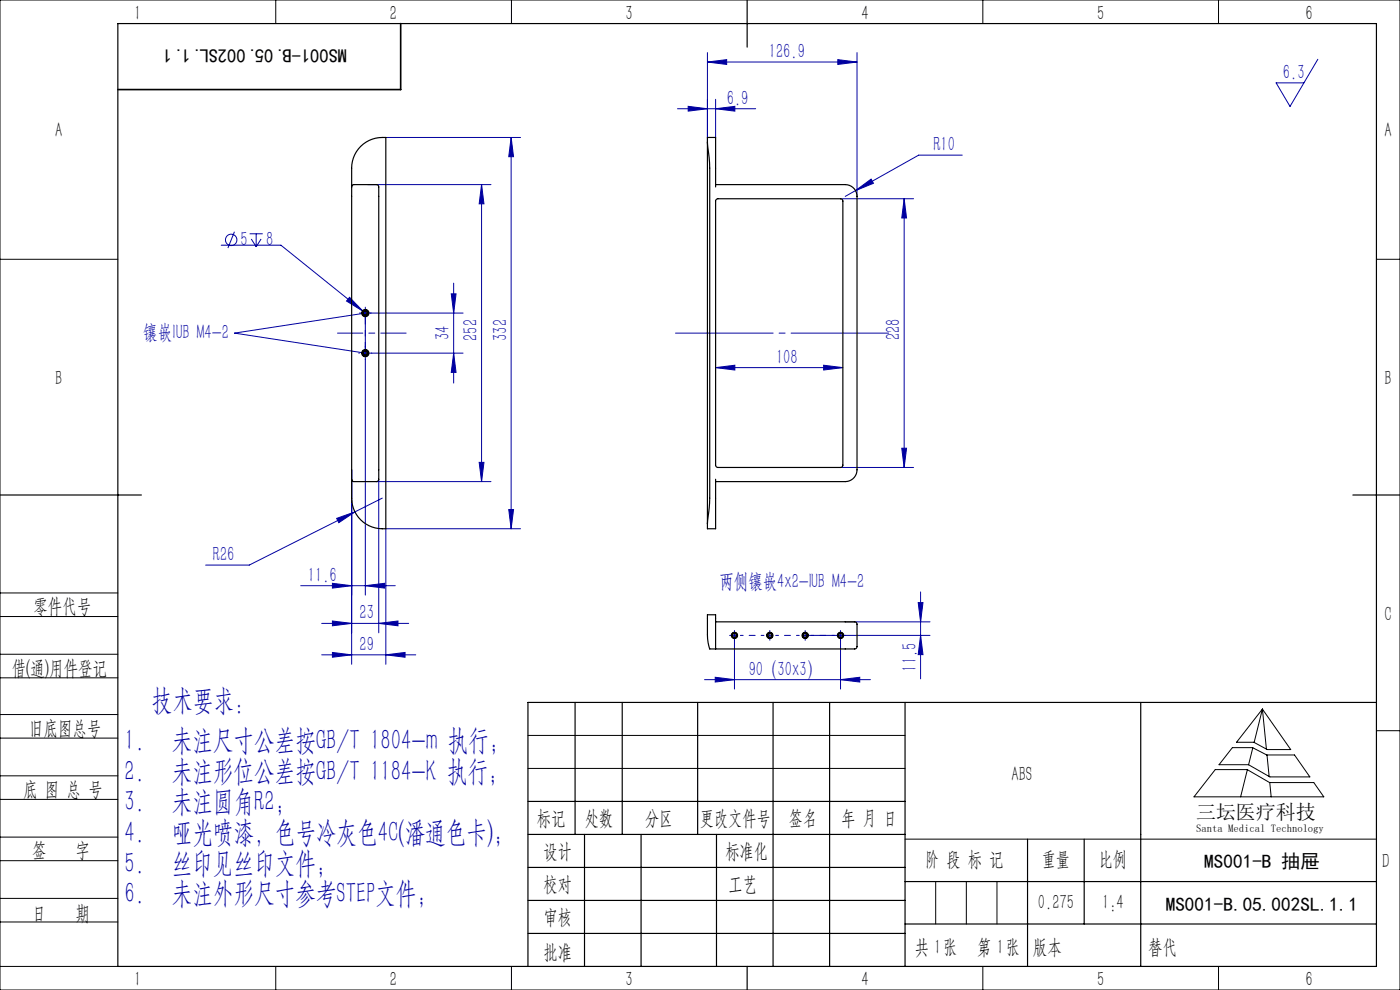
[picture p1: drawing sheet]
<svg xmlns="http://www.w3.org/2000/svg" width="297mm" height="210mm" viewBox="0 0 297 210" stroke-linecap="round" stroke-linejoin="round" font-family="sans-serif">
<g fill="none" stroke="#0000a0" stroke-width=".21">
<path d="M150.1 13.2l4.1-.5v1zM150.1 11.2v19M150.1 13.2h31.7M177.7 12.7l4.1 .5-4.1 .5zM181.8 11.2v30.5M279.6 12.6l-5.9 10-3-5h5.9M78 39.2h26.2M81.8 29.2h28.6M102.2 39.2v63M102.2 39.2l.5 4h-1zM108.4 29.2v83M108.4 29.2l.5 4h-1z"/>
<path d="M143.7 23.1h16.6M146 22.6l4.1 .5-4.1 .5zM151.8 23.1l4.1-.5v1zM151.8 21.1v8.1M204.1 32.9h-9.2l-13.4 7.5M46.9 52h12.7l17.4 14M49.7 49.2l-1.4 3.4M53 49.6h2.7M53.3 50.7l1 1.7M54.3 49.6v2.8M55.4 50.7l-1.1 1.7M178.3 42.2h15.5"/>
<path d="M181.5 40.4l3.3-2.4 .5 .9zM181.5 40.4l-2.2 1.3M191.8 42.2v57M191.8 42.2l.5 4h-1zM74.2 63.1l2.8 2.9-3.5-2.1zM76.9 66.4h21.3M76.9 74.9h21.3M77 66l1 .8M77.5 65.8v1.2M77.5 66.4l-27.7 4.3 27.7 4.2M77.5 67.7v58.5M95.7 62.3h1l-.5 4.1z"/>
<path d="M96.2 60.1v21.2M96.2 74.9l.5 4.1h-1zM151.8 78l4.1-.5v1zM151.8 78h27M174.7 77.5l4.1 .5-4.1 .5zM74.6 99.7v41.2M101.7 98.1h1l-.5 4.1zM178.3 99.2h15.5M191.3 95.1h1l-.5 4.1zM71.4 110l3.9-1.4-3.4 2.3zM79.8 102.2h24.4M80.3 101.7v32.5"/>
<path d="M81.1 105.7l-28.2 14.2h-9.3M107.9 108.1h1l-.5 4.1zM110.4 112.2h-28.6v28.7M63.8 124.2h20M68.2 132.2h18.5M68.2 138.9h20M70.5 131.7l4.1 .5-4.1 .5zM70.5 138.4l4.1 .5-4.1 .5zM70.5 123.7l4.1 .5-4.1 .5zM77.5 124.2l4.1-.5v1zM80.3 132.2l4.1-.5v1zM81.8 138.9l4.1-.5v1z"/>
<path d="M155.2 134.8h1.2M155.8 134.2v12M170.8 134.8h26.5M178.3 134.8v11.4M179.3 131.9h18M194.8 127.8h1l-.5 4.1zM195.3 125.6v18.4M195.3 134.8l.5 4.1h-1zM149.5 144.2h35.2M151.7 143.7l4.1 .5-4.1 .5zM178.3 144.2l4.1-.5v1z"/>
<circle cx="49" cy="50.9" r="1.21"/>
</g>
<g fill="none" stroke="#0000a0" stroke-width=".21" stroke-dasharray="30.5 1.3 1.3 1.3">
<path d="M76.2 74.9h-.1M76.9 66.4h-.7M77.5 65.8v-.6M77.5 67v.7M77.5 73.7v-.2M77.5 76.2v.1M78.1 66.4h.6M78.7 74.9h.2M155.2 134.8h-.4M155.8 134.2v-.4M155.8 135.4v.4M163.3 134.8v-.6"/>
<path d="M163.3 134.8h-.6M163.3 134.8v.6M163.3 134.8h.6M163.3 134.2v-.4M163.3 135.4v.4M170.8 134.8v-.6M170.8 134.8h-.6M170.8 134.8v.6M170.8 134.8h.6M170.8 134.2v-.4M170.8 135.4v.4M178.3 134.8v-.6"/>
<path d="M178.3 134.8h-.6M178.3 134.8v.6M178.3 134.8h.6M178.3 134.2v-.4M178.3 135.4v.4M178.9 134.8h.4"/>
</g>
<path d="M157.1 134.8h5M164.6 134.8h5M172.1 134.8h5" fill="none" stroke="#0000a0" stroke-width=".21" stroke-dasharray="30.5 1.3 1.3 1.3" stroke-dashoffset="29.9"/>
<g fill="none" stroke="#000" stroke-width=".21">
<path d="M0 0h297v210h-297zM58.5 0v5M108.5 0v5M208.5 0v5M258.5 0v5M0 55h25M292 55h5M0 138.8h25M0 125.8h25M0 130.8h25M0 143.8h25M0 156.6h25"/>
<path d="M0 151.6h25M112 156h80M261.4 158.6h4.3l3 1.5h5.9l3.3 4.7h-8.5l-4.5-2.6h-6.3zM265.8 158.6l-.9 3.6M267.8 150.4l6 8.6h-5l-2.8-1.5h-3.7zM267.8 150.4l-1.7 7.1M267.8 150.4l.9 8.5M292 155h5M0 169.6h25M0 164.6h25M0 177.6h25M112 163h80"/>
<path d="M192 178h100M257.8 163.2h6.8l4.7 2.8h9.4l2.1 3h-27.5zM264.6 163.3l-1.4 5.7M268.8 160.1l.4 4.6M269.4 166l.3 3M0 182.6h25M0 190.6h25M0 195.6h25M198.5 187v9M205 187v9M211.5 187v9M0 205h25"/>
<path d="M58.5 205v5M108.5 205v5M208.5 205v5M258.5 205v5"/>
</g>
<g fill="none" stroke="#000" stroke-width=".25">
<path d="M25 5h267v200h-267zM158.5 0v10M0 105h30M287 105h10M122 149v28M132 149v28M148 149v28M164 149v56M176 149v56M192 149v56M242 149v56M292 149h-180v56"/>
<path d="M112 170h80M112 177h80M124 177v28M136 177v28M152 177v28M218 178v27M230 178v18M112 184h80M112 191h80M112 198h80M192 187h100M192 196h100"/>
<path d="M158.5 205v5"/>
</g>
<path d="M85 5v14h-60" fill="none" stroke="#000" stroke-width=".35"/>
<path d="M77.5 66.4v8.5" fill="none" stroke="#0000a0" stroke-width=".21" stroke-dasharray="30.5 1.3 1.3 1.3" stroke-dashoffset="28.1"/>
<path d="M71.6 70.7h14.6" fill="none" stroke="#0000a0" stroke-width=".21" stroke-dasharray="30.5 1.3 1.3 1.3" stroke-dashoffset="25.1"/>
<path d="M143.3 70.7h45.2" fill="none" stroke="#0000a0" stroke-width=".21" stroke-dasharray="30.5 1.3 1.3 1.3" stroke-dashoffset="9.8"/>
<g fill="#0000a0">
<path d="M151.8 23.1l4.1-.5v1zM146 22.6l4.1 .5-4.1 .5z"/>
<path d="M74.2 63.1l-.7 .8 3.5 2.1zM70.5 131.7l4.1 .5-4.1 .5zM80.3 132.2l4.1-.5v1zM70.5 138.4l4.1 .5-4.1 .5zM81.8 138.9l4.1-.5v1zM71.4 110l.5 .9 3.4-2.3zM70.5 123.7l4.1 .5-4.1 .5zM77.5 124.2l4.1-.5v1zM150.1 13.2l4.1-.5v1zM177.7 12.7l4.1 .5-4.1 .5zM181.5 40.4l3.8-1.5-.5-.9zM151.8 78l4.1-.5v1zM174.7 77.5l4.1 .5-4.1 .5zM151.7 143.7l4.1 .5-4.1 .5zM178.3 144.2l4.1-.5v1z"/>
<path d="M108.4 29.2l.5 4h-1zM107.9 108.1h1l-.5 4.1zM102.2 39.2l.5 4h-1zM101.7 98.1h1l-.5 4.1zM95.7 62.3h1l-.5 4.1zM96.2 74.9l.5 4.1h-1zM191.8 42.2l.5 4h-1zM191.3 95.1h1l-.5 4.1zM194.8 127.8h1l-.5 4.1zM195.3 134.8l.5 4.1h-1z"/>
</g>
<g fill="none" stroke="#000" stroke-width=".25">
<path d="M74.6 39.7l.1-.4 .4-.1h4.7l.4 .1 .1 .4v62l-.1 .3-.4 .2h-4.7l-.4-.2-.1-.3M74.6 39.7v62M74.6 39.7v-4a6.6 6.6 0 0 1 7.2-6.5v83a6.6 6.6 0 0 1-7.2-6.5v-4M150.1 30.2l.5 5.5v70l-.5 5.4M150.1 30.2v-1h1.7v10.5M150.1 30.2v80.9M151.8 39.2h27.5a2.5 2.5 0 0 1 2.5 2.5v58a2.5 2.5 0 0 1-2.5 2.5h-27.5M152 42.3l.3-.1h26l.5 .3v56.2l-.3 .4-26.2 .1-.5-.3v-56.2zM151.8 101.7v10.5h-1.7v-1.1M151.8 131.9h29.6l.3 .2 .1 .3v4.9l-.1 .2-.4 .2h-30.7a25.7 25.7 0 0 1-.5-7.3h1.7v7.3"/>
<circle cx="77.5" cy="74.9" r=".63"/>
<circle cx="77.5" cy="66.4" r=".63"/>
<circle cx="77.5" cy="74.9" r=".41"/>
<circle cx="77.5" cy="66.4" r=".41"/>
<circle cx="77.5" cy="74.9" r=".76"/>
<circle cx="77.5" cy="66.4" r=".76"/>
<circle cx="77.5" cy="74.9" r=".5"/>
<circle cx="77.5" cy="66.4" r=".5"/>
<circle cx="155.8" cy="134.8" r=".56"/>
<circle cx="155.8" cy="134.8" r=".41"/>
<circle cx="155.8" cy="134.8" r=".66"/>
<circle cx="163.3" cy="134.8" r=".41"/>
<circle cx="163.3" cy="134.8" r=".66"/>
<circle cx="163.3" cy="134.8" r=".56"/>
<circle cx="170.8" cy="134.8" r=".41"/>
<circle cx="170.8" cy="134.8" r=".66"/>
<circle cx="170.8" cy="134.8" r=".56"/>
<circle cx="178.3" cy="134.8" r=".41"/>
<circle cx="178.3" cy="134.8" r=".66"/>
<circle cx="178.3" cy="134.8" r=".56"/>
</g>
<g font-size="6.3" fill="#0000a0">
<text x="32.2" y="150.6">技术要求：</text>
<text x="26.4" y="159.1">1.</text>
<text x="36.4" y="159.1">未注尺寸公差按GB/T 1804-m 执行；</text>
<text x="26.4" y="165.6">2.</text>
<text x="36.4" y="165.6">未注形位公差按GB/T 1184-K 执行；</text>
<text x="26.4" y="172.1">3.</text>
<text x="36.4" y="172.1">未注圆角R2;</text>
<text x="26.4" y="178.6">4.</text>
<text x="36.4" y="178.6">哑光喷漆，色号冷灰色4C(潘通色卡)；</text>
<text x="26.4" y="185.1">5.</text>
<text x="36.4" y="185.1">丝印见丝印文件；</text>
<text x="26.4" y="191.6">6.</text>
<text x="36.4" y="191.6">未注外形尺寸参考STEP文件；</text>
</g>
<g font-size="4.4">
<text x="28.5" y="4.1">1</text>
<text x="82.7" y="4.1">2</text>
<text x="132.7" y="4.1">3</text>
<text x="182.7" y="4.1">4</text>
<text x="232.7" y="4.1">5</text>
<text x="277" y="4.1">6</text>
<text x="11.7" y="29.1">A</text>
<text x="293.7" y="29.1">A</text>
<text x="11.7" y="81.6">B</text>
<text x="293.7" y="81.6">B</text>
<text x="7.1" y="130.1">零件代号</text>
<text x="293.7" y="131.6">C</text>
<text x="2.5" y="143.2">借(通)用件登记</text>
<text x="6.2" y="155.8">旧底图总号</text>
<text x="214.6" y="165.6">ABS</text>
<text x="4.9" y="168.9">底 图 总 号</text>
<text x="113.9" y="174.9">标记</text>
<text x="124.1" y="174.9">处数</text>
<text x="136.9" y="174.9">分区</text>
<text x="148.5" y="174.9">更改文件号</text>
<text x="167.4" y="174.9">签名</text>
<text x="178.5" y="174.9">年 月 日</text>
<text x="6.8" y="181.9">签</text>
<text x="16" y="181.9">字</text>
<text x="115.3" y="181.9">设计</text>
<text x="153.9" y="181.9">标准化</text>
<text x="196.3" y="183.7">阶 段 标 记</text>
<text x="221" y="183.7">重量</text>
<text x="233.1" y="183.7">比例</text>
<text x="293.2" y="184.1">D</text>
<text x="115.3" y="189">校对</text>
<text x="154.6" y="189">工艺</text>
<text x="6.8" y="195.2">日</text>
<text x="16" y="195.2">期</text>
<text x="115.4" y="196">审核</text>
<text x="220.2" y="192.7">0.275</text>
<text x="233.8" y="192.7">1:4</text>
<text x="115.3" y="203.4">批准</text>
<text x="194" y="202.4">共 张</text>
<text x="198.1" y="202.4">1</text>
<text x="207.3" y="202.4">第 张</text>
<text x="211.5" y="202.4">1</text>
<text x="219.1" y="202.4">版本</text>
<text x="28.5" y="209.1">1</text>
<text x="82.7" y="209.1">2</text>
<text x="132.7" y="209.1">3</text>
<text x="182.7" y="209.1">4</text>
<text x="232.7" y="209.1">5</text>
<text x="277" y="209.1">6</text>
</g>
<g font-size="4.4" fill="#0000a0">
<text x="163.1" y="12.3">126.9</text>
<text x="272.2" y="16.7">6.3</text>
<text x="154.2" y="22.2">6.9</text>
<text x="198" y="32">R10</text>
<text x="51" y="52.2">5</text>
<text x="56.5" y="52.2">8</text>
<text x="30.4" y="71.9">镶嵌lUB M4-2</text>
<text x="95.4" y="72.2" transform="rotate(-90 95.4 72.2)">34</text>
<text x="101.3" y="72.3" transform="rotate(-90 101.3 72.3)">252</text>
<text x="107.6" y="72.3" transform="rotate(-90 107.6 72.3)">332</text>
<text x="164.6" y="77.1">108</text>
<text x="190.9" y="72.2" transform="rotate(-90 190.9 72.2)">228</text>
<text x="45.2" y="119">R26</text>
<text x="65.3" y="123.4">11.6</text>
<text x="152.6" y="124.8">两侧镶嵌4x2-IUB M4-2</text>
<text x="76.3" y="131.4">23</text>
<text x="76.3" y="138">29</text>
<text x="158.8" y="143.3">90（30x3）</text>
<text x="194.4" y="142.5" transform="rotate(-90 194.4 142.5)">11.5</text>
</g>
<text font-size="4.4" fill="#010000" x="243.6" y="202.4">替代</text>
<text font-size="4.2" x="253.7" y="173.7">三坛医疗科技</text>
<g font-size="4.1">
<text x="73.6" y="10.4" transform="rotate(-180 73.6 10.4)">MS001-B.05.002SL.1.1</text>
<text x="255.5" y="184">MS001-B 抽屉</text>
<text x="247.3" y="193.1">MS001-B.05.002SL.1.1</text>
</g>
<text font-size="2.3" x="253.7" y="176.6">Santa Medical Technology</text>
</svg>
